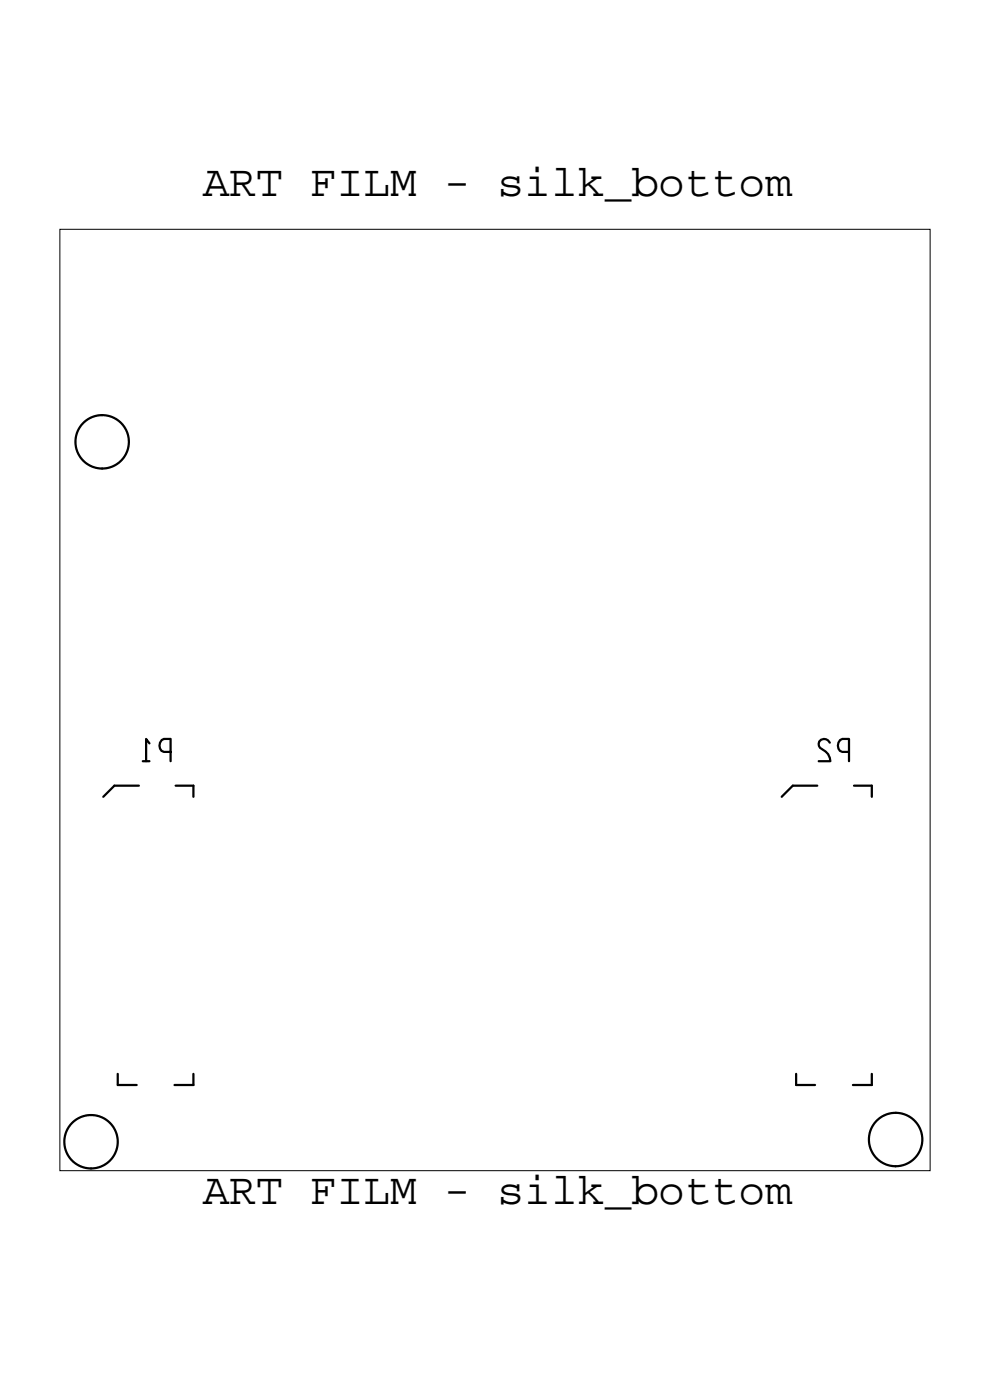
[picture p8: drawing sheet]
<svg xmlns="http://www.w3.org/2000/svg" width="210mm" height="297mm" viewBox="0 0 210 297" stroke-linecap="round" stroke-linejoin="round" font-family="sans-serif">
<!-- layer: Board Outline -->
<path d="M12.7 48.6h184.6v199.8h-184.6z" fill="none" stroke="#000" stroke-width=".21"/>
<!-- layer: Components -->
<g fill="none" stroke="#000" stroke-width=".47">
<path d="M24.3 166.7l-2.4 2.3zM24.3 166.7h5.2zM37.3 166.7h3.7zM41 166.7v2.3zM168.2 166.7l-2.4 2.3zM168.2 166.7h5.2zM181.2 166.7h3.7zM184.9 166.7v2.3zM25 230.2h4zM25 227.8v2.4zM37 230.2h4zM41 227.8v2.4z"/>
<path d="M168.9 230.2h4zM168.9 227.8v2.4zM180.9 230.2h4zM184.9 227.8v2.4z"/>
<circle cx="21.7" cy="93.7" r="5.7"/>
<circle cx="19.3" cy="242.2" r="5.7"/>
<circle cx="190" cy="241.7" r="5.7"/>
</g>
<!-- layer: Text -->
<path d="M31.7 157.7l-.7-.9v4.7M36.2 159.5h-1.4a1.47 1.47 0 0 1-1-1.4 1.47 1.47 0 0 1 1-1.3h1.4v4.7M176 157.5a1.19 1.19 0 0 0-1.7-.7 1.19 1.19 0 0 0-.3 1.8 3.2 3.2 0 0 1 2.1 2.9h-2.4M180.1 159.5h-1.4a1.47 1.47 0 0 1-1-1.4 1.47 1.47 0 0 1 1-1.3h1.4v4.7M30.3 161.5h1.4" fill="none" stroke="#000" stroke-width=".47"/>
<g font-size="9.5">
<text x="43" y="41.6">ART FILM - silk_bottom</text>
<text x="43" y="255.4">ART FILM - silk_bottom</text>
</g>
</svg>
